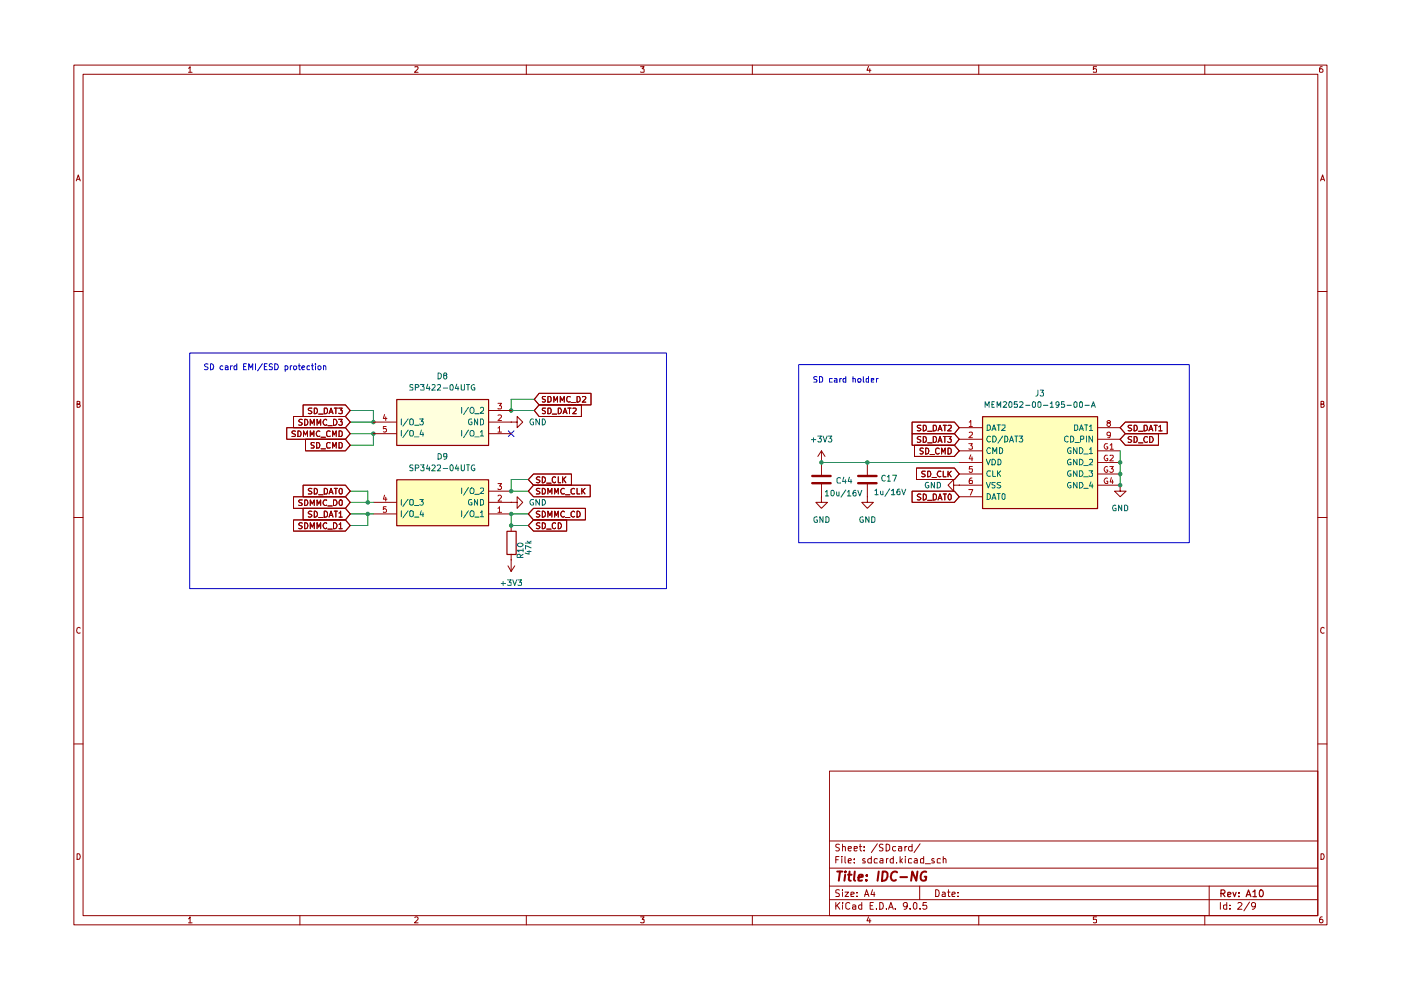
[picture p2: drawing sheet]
(kicad_sch
 (version 20250114)
 (generator "eeschema")
 (generator_version "9.0")
 (paper "A4")
 (title_block
  (title "IDC-NG")
  (rev "A10"))
 (lib_symbols
  (symbol "Device:C"
   (pin_numbers (hide yes))
   (pin_names
    (offset 0.254)) (exclude_from_sim no) (in_bom yes) (on_board yes)
   (property "Reference" "C" (at 0.635 2.54 0) (effects (font (size 1.27 1.27)) (justify left)))
   (property "Value" "C" (at 0.635 -2.54 0) (effects (font (size 1.27 1.27)) (justify left)))
   (property "Footprint" "" (at 0.9652 -3.81 0) (effects (font (size 1.27 1.27)) (hide yes)))
   (property "Datasheet" "~" (at 0 0 0) (effects (font (size 1.27 1.27)) (hide yes)))
   (property "Description" "Unpolarized capacitor" (at 0 0 0) (effects (font (size 1.27 1.27)) (hide yes)))
   (symbol "C_0_1"
    (polyline (pts (xy -2.032 0.762) (xy 2.032 0.762)) (stroke (width 0.508) (type default)) (fill (type none)))
    (polyline (pts (xy -2.032 -0.762) (xy 2.032 -0.762)) (stroke (width 0.508) (type default)) (fill (type none))))
   (symbol "C_1_1"
    (pin passive line (at 0 3.81 270) (length 2.794) (name "~" (effects (font (size 1.27 1.27)))) (number "1" (effects (font (size 1.27 1.27)))))
    (pin passive line (at 0 -3.81 90) (length 2.794) (name "~" (effects (font (size 1.27 1.27)))) (number "2" (effects (font (size 1.27 1.27))))))
   (embedded_fonts no))
  (symbol "Device:R"
   (pin_numbers (hide yes))
   (pin_names
    (offset 0)) (exclude_from_sim no) (in_bom yes) (on_board yes)
   (property "Reference" "R" (at 2.032 0 90) (effects (font (size 1.27 1.27))))
   (property "Value" "R" (at 0 0 90) (effects (font (size 1.27 1.27))))
   (property "Footprint" "" (at -1.778 0 90) (effects (font (size 1.27 1.27)) (hide yes)))
   (property "Datasheet" "~" (at 0 0 0) (effects (font (size 1.27 1.27)) (hide yes)))
   (property "Description" "Resistor" (at 0 0 0) (effects (font (size 1.27 1.27)) (hide yes)))
   (symbol "R_0_1"
    (rectangle (start -1.016 -2.54) (end 1.016 2.54) (stroke (width 0.254) (type default)) (fill (type none))))
   (symbol "R_1_1"
    (pin passive line (at 0 3.81 270) (length 1.27) (name "~" (effects (font (size 1.27 1.27)))) (number "1" (effects (font (size 1.27 1.27)))))
    (pin passive line (at 0 -3.81 90) (length 1.27) (name "~" (effects (font (size 1.27 1.27)))) (number "2" (effects (font (size 1.27 1.27))))))
   (embedded_fonts no))
  (symbol "SDCard_holder:MEM2052-00-195-00-A" (exclude_from_sim no) (in_bom yes) (on_board yes)
   (property "Reference" "J" (at 31.75 7.62 0) (effects (font (size 1.27 1.27)) (justify left top)))
   (property "Value" "MEM2052-00-195-00-A" (at 31.75 5.08 0) (effects (font (size 1.27 1.27)) (justify left top)))
   (property "Footprint" "MEM20520019500A" (at 31.75 -94.92 0) (effects (font (size 1.27 1.27)) (justify left top) (hide yes)))
   (property "Datasheet" "https://gct.co/files/drawings/MEM2052.pdf" (at 31.75 -194.92 0) (effects (font (size 1.27 1.27)) (justify left top) (hide yes)))
   (property "Description" "9 (8 + 1) Position Card Connector Secure Digital - microSD Surface Mount, Right Angle Gold" (at 0 0 0) (effects (font (size 1.27 1.27)) (hide yes)))
   (property "Height" "2.2" (at 31.75 -394.92 0) (effects (font (size 1.27 1.27)) (justify left top) (hide yes)))
   (property "Mouser Part Number" "640-MEM20520019500A" (at 31.75 -494.92 0) (effects (font (size 1.27 1.27)) (justify left top) (hide yes)))
   (property "Mouser Price/Stock" "https://www.mouser.co.uk/ProductDetail/GCT/MEM2052-00-195-00-A?qs=Jm2GQyTW%2Fbh7Ze6LKWKWwA%3D%3D" (at 31.75 -594.92 0) (effects (font (size 1.27 1.27)) (justify left top) (hide yes)))
   (property "Manufacturer_Name" "GCT (GLOBAL CONNECTOR TECHNOLOGY)" (at 31.75 -694.92 0) (effects (font (size 1.27 1.27)) (justify left top) (hide yes)))
   (property "Manufacturer_Part_Number" "MEM2052-00-195-00-A" (at 31.75 -794.92 0) (effects (font (size 1.27 1.27)) (justify left top) (hide yes)))
   (symbol "MEM2052-00-195-00-A_1_1"
    (rectangle (start 5.08 2.54) (end 30.48 -17.78) (stroke (width 0.254) (type default)) (fill (type background)))
    (pin passive line (at 0 0 0) (length 5.08) (name "DAT2" (effects (font (size 1.27 1.27)))) (number "1" (effects (font (size 1.27 1.27)))))
    (pin passive line (at 0 -2.54 0) (length 5.08) (name "CD/DAT3" (effects (font (size 1.27 1.27)))) (number "2" (effects (font (size 1.27 1.27)))))
    (pin passive line (at 0 -5.08 0) (length 5.08) (name "CMD" (effects (font (size 1.27 1.27)))) (number "3" (effects (font (size 1.27 1.27)))))
    (pin passive line (at 0 -7.62 0) (length 5.08) (name "VDD" (effects (font (size 1.27 1.27)))) (number "4" (effects (font (size 1.27 1.27)))))
    (pin passive line (at 0 -10.16 0) (length 5.08) (name "CLK" (effects (font (size 1.27 1.27)))) (number "5" (effects (font (size 1.27 1.27)))))
    (pin passive line (at 0 -12.7 0) (length 5.08) (name "VSS" (effects (font (size 1.27 1.27)))) (number "6" (effects (font (size 1.27 1.27)))))
    (pin passive line (at 0 -15.24 0) (length 5.08) (name "DAT0" (effects (font (size 1.27 1.27)))) (number "7" (effects (font (size 1.27 1.27)))))
    (pin passive line (at 35.56 0 180) (length 5.08) (name "DAT1" (effects (font (size 1.27 1.27)))) (number "8" (effects (font (size 1.27 1.27)))))
    (pin passive line (at 35.56 -2.54 180) (length 5.08) (name "CD_PIN" (effects (font (size 1.27 1.27)))) (number "9" (effects (font (size 1.27 1.27)))))
    (pin passive line (at 35.56 -5.08 180) (length 5.08) (name "GND_1" (effects (font (size 1.27 1.27)))) (number "G1" (effects (font (size 1.27 1.27)))))
    (pin passive line (at 35.56 -7.62 180) (length 5.08) (name "GND_2" (effects (font (size 1.27 1.27)))) (number "G2" (effects (font (size 1.27 1.27)))))
    (pin passive line (at 35.56 -10.16 180) (length 5.08) (name "GND_3" (effects (font (size 1.27 1.27)))) (number "G3" (effects (font (size 1.27 1.27)))))
    (pin passive line (at 35.56 -12.7 180) (length 5.08) (name "GND_4" (effects (font (size 1.27 1.27)))) (number "G4" (effects (font (size 1.27 1.27))))))
   (embedded_fonts no))
  (symbol "TVS Array:SP3422-04UTG" (exclude_from_sim no) (in_bom yes) (on_board yes)
   (property "Reference" "D" (at 26.67 7.62 0) (effects (font (size 1.27 1.27)) (justify left top)))
   (property "Value" "SP3422-04UTG" (at 26.67 5.08 0) (effects (font (size 1.27 1.27)) (justify left top)))
   (property "Footprint" "SP342204UTG" (at 26.67 -94.92 0) (effects (font (size 1.27 1.27)) (justify left top) (hide yes)))
   (property "Datasheet" "https://www.littelfuse.com/media?resourcetype=datasheets&itemid=c0e37064-4c14-4ca3-ae66-fc94f4b4ea0a&filename=littelfuse-tvs-diode-array-sp3422-datasheet" (at 26.67 -194.92 0) (effects (font (size 1.27 1.27)) (justify left top) (hide yes)))
   (property "Description" "16.7V (Typ) Clamp 2A (8/20s) Ipp Tvs Diode Surface Mount 5-DFN (1x0.6)" (at 0 0 0) (effects (font (size 1.27 1.27)) (hide yes)))
   (property "Height" "0.5" (at 26.67 -394.92 0) (effects (font (size 1.27 1.27)) (justify left top) (hide yes)))
   (property "Mouser Part Number" "576-SP3422-04UTG" (at 26.67 -494.92 0) (effects (font (size 1.27 1.27)) (justify left top) (hide yes)))
   (property "Mouser Price/Stock" "https://www.mouser.co.uk/ProductDetail/Littelfuse/SP3422-04UTG?qs=EU6FO9ffTwfAWj9yOPme2w%3D%3D" (at 26.67 -594.92 0) (effects (font (size 1.27 1.27)) (justify left top) (hide yes)))
   (property "Manufacturer_Name" "LITTELFUSE" (at 26.67 -694.92 0) (effects (font (size 1.27 1.27)) (justify left top) (hide yes)))
   (property "Manufacturer_Part_Number" "SP3422-04UTG" (at 26.67 -794.92 0) (effects (font (size 1.27 1.27)) (justify left top) (hide yes)))
   (symbol "SP3422-04UTG_1_1"
    (rectangle (start 5.08 2.54) (end 25.4 -7.62) (stroke (width 0.254) (type default)) (fill (type background)))
    (pin passive line (at 0 0 0) (length 5.08) (name "I/O_1" (effects (font (size 1.27 1.27)))) (number "1" (effects (font (size 1.27 1.27)))))
    (pin passive line (at 0 -2.54 0) (length 5.08) (name "GND" (effects (font (size 1.27 1.27)))) (number "2" (effects (font (size 1.27 1.27)))))
    (pin passive line (at 0 -5.08 0) (length 5.08) (name "I/O_2" (effects (font (size 1.27 1.27)))) (number "3" (effects (font (size 1.27 1.27)))))
    (pin passive line (at 30.48 0 180) (length 5.08) (name "I/O_4" (effects (font (size 1.27 1.27)))) (number "5" (effects (font (size 1.27 1.27)))))
    (pin passive line (at 30.48 -2.54 180) (length 5.08) (name "I/O_3" (effects (font (size 1.27 1.27)))) (number "4" (effects (font (size 1.27 1.27))))))
   (embedded_fonts no))
  (symbol "power:+3V3"
   (power)
   (pin_numbers (hide yes))
   (pin_names
    (offset 0) (hide yes)) (exclude_from_sim no) (in_bom yes) (on_board yes)
   (property "Reference" "#PWR" (at 0 -3.81 0) (effects (font (size 1.27 1.27)) (hide yes)))
   (property "Value" "+3V3" (at 0 3.556 0) (effects (font (size 1.27 1.27))))
   (property "Footprint" "" (at 0 0 0) (effects (font (size 1.27 1.27)) (hide yes)))
   (property "Datasheet" "" (at 0 0 0) (effects (font (size 1.27 1.27)) (hide yes)))
   (property "Description" "Power symbol creates a global label with name \"+3V3\"" (at 0 0 0) (effects (font (size 1.27 1.27)) (hide yes)))
   (symbol "+3V3_0_1"
    (polyline (pts (xy -0.762 1.27) (xy 0 2.54)) (stroke (width 0) (type default)) (fill (type none)))
    (polyline (pts (xy 0 2.54) (xy 0.762 1.27)) (stroke (width 0) (type default)) (fill (type none)))
    (polyline (pts (xy 0 0) (xy 0 2.54)) (stroke (width 0) (type default)) (fill (type none))))
   (symbol "+3V3_1_1"
    (pin power_in line (at 0 0 90) (length 0) (name "~" (effects (font (size 1.27 1.27)))) (number "1" (effects (font (size 1.27 1.27))))))
   (embedded_fonts no))
  (symbol "power:GND"
   (power)
   (pin_numbers (hide yes))
   (pin_names
    (offset 0) (hide yes)) (exclude_from_sim no) (in_bom yes) (on_board yes)
   (property "Reference" "#PWR" (at 0 -6.35 0) (effects (font (size 1.27 1.27)) (hide yes)))
   (property "Value" "GND" (at 0 -3.81 0) (effects (font (size 1.27 1.27))))
   (property "Footprint" "" (at 0 0 0) (effects (font (size 1.27 1.27)) (hide yes)))
   (property "Datasheet" "" (at 0 0 0) (effects (font (size 1.27 1.27)) (hide yes)))
   (property "Description" "Power symbol creates a global label with name \"GND\" , ground" (at 0 0 0) (effects (font (size 1.27 1.27)) (hide yes)))
   (symbol "GND_0_1"
    (polyline (pts (xy 0 0) (xy 0 -1.27) (xy 1.27 -1.27) (xy 0 -2.54) (xy -1.27 -1.27) (xy 0 -1.27)) (stroke (width 0) (type default)) (fill (type none))))
   (symbol "GND_1_1"
    (pin power_in line (at 0 0 270) (length 0) (name "~" (effects (font (size 1.27 1.27)))) (number "1" (effects (font (size 1.27 1.27))))))
   (embedded_fonts no)))
 (rectangle
  (start 170.18 76.2)
  (end 256.54 115.57)
  (stroke (width 0) (type default))
  (fill (type none)))
 (rectangle
  (start 35.56 73.66)
  (end 140.97 125.73)
  (stroke (width 0) (type default))
  (fill (type none)))
 (text "SD card EMI/ESD protection"
  (exclude_from_sim no)
  (at 52.324 76.962 0)
  (effects (font (size 1.27 1.27))))
 (text "SD card holder"
  (exclude_from_sim no)
  (at 180.594 79.756 0)
  (effects (font (size 1.27 1.27))))
 (junction
  (at 106.68 86.36)
  (diameter 0)
  (color 0 0 0 0))
 (junction
  (at 76.2 91.44)
  (diameter 0)
  (color 0 0 0 0))
 (junction
  (at 106.68 109.22)
  (diameter 0)
  (color 0 0 0 0))
 (junction
  (at 74.93 106.68)
  (diameter 0)
  (color 0 0 0 0))
 (junction
  (at 241.3 102.87)
  (diameter 0)
  (color 0 0 0 0))
 (junction
  (at 241.3 100.33)
  (diameter 0)
  (color 0 0 0 0))
 (junction
  (at 175.26 97.79)
  (diameter 0)
  (color 0 0 0 0))
 (junction
  (at 74.93 109.22)
  (diameter 0)
  (color 0 0 0 0))
 (junction
  (at 76.2 88.9)
  (diameter 0)
  (color 0 0 0 0))
 (junction
  (at 106.68 111.76)
  (diameter 0)
  (color 0 0 0 0))
 (junction
  (at 241.3 97.79)
  (diameter 0)
  (color 0 0 0 0))
 (junction
  (at 185.42 97.79)
  (diameter 0)
  (color 0 0 0 0))
 (junction
  (at 106.68 104.14)
  (diameter 0)
  (color 0 0 0 0))
 (no_connect
  (at 106.68 91.44))
 (wire
  (pts (xy 106.68 83.82) (xy 106.68 86.36))
  (stroke (width 0) (type default)))
 (wire
  (pts (xy 106.68 104.14) (xy 110.49 104.14))
  (stroke (width 0) (type default)))
 (wire
  (pts (xy 74.93 109.22) (xy 76.2 109.22))
  (stroke (width 0) (type default)))
 (wire
  (pts (xy 71.12 93.98) (xy 76.2 93.98))
  (stroke (width 0) (type default)))
 (wire
  (pts (xy 71.12 86.36) (xy 76.2 86.36))
  (stroke (width 0) (type default)))
 (wire
  (pts (xy 76.2 86.36) (xy 76.2 88.9))
  (stroke (width 0) (type default)))
 (wire
  (pts (xy 106.68 111.76) (xy 106.68 109.22))
  (stroke (width 0) (type default)))
 (wire
  (pts (xy 110.49 101.6) (xy 106.68 101.6))
  (stroke (width 0) (type default)))
 (wire
  (pts (xy 106.68 109.22) (xy 110.49 109.22))
  (stroke (width 0) (type default)))
 (wire
  (pts (xy 185.42 97.79) (xy 205.74 97.79))
  (stroke (width 0) (type default)))
 (wire
  (pts (xy 175.26 97.79) (xy 185.42 97.79))
  (stroke (width 0) (type default)))
 (wire
  (pts (xy 76.2 93.98) (xy 76.2 91.44))
  (stroke (width 0) (type default)))
 (wire
  (pts (xy 241.3 97.79) (xy 241.3 100.33))
  (stroke (width 0) (type default)))
 (wire
  (pts (xy 71.12 91.44) (xy 76.2 91.44))
  (stroke (width 0) (type default)))
 (wire
  (pts (xy 71.12 104.14) (xy 74.93 104.14))
  (stroke (width 0) (type default)))
 (wire
  (pts (xy 71.12 109.22) (xy 74.93 109.22))
  (stroke (width 0) (type default)))
 (wire
  (pts (xy 71.12 88.9) (xy 76.2 88.9))
  (stroke (width 0) (type default)))
 (wire
  (pts (xy 106.68 86.36) (xy 111.76 86.36))
  (stroke (width 0) (type default)))
 (wire
  (pts (xy 111.76 83.82) (xy 106.68 83.82))
  (stroke (width 0) (type default)))
 (wire
  (pts (xy 71.12 106.68) (xy 74.93 106.68))
  (stroke (width 0) (type default)))
 (wire
  (pts (xy 71.12 111.76) (xy 74.93 111.76))
  (stroke (width 0) (type default)))
 (wire
  (pts (xy 241.3 95.25) (xy 241.3 97.79))
  (stroke (width 0) (type default)))
 (wire
  (pts (xy 106.68 101.6) (xy 106.68 104.14))
  (stroke (width 0) (type default)))
 (wire
  (pts (xy 74.93 111.76) (xy 74.93 109.22))
  (stroke (width 0) (type default)))
 (wire
  (pts (xy 241.3 100.33) (xy 241.3 102.87))
  (stroke (width 0) (type default)))
 (wire
  (pts (xy 74.93 106.68) (xy 76.2 106.68))
  (stroke (width 0) (type default)))
 (wire
  (pts (xy 74.93 104.14) (xy 74.93 106.68))
  (stroke (width 0) (type default)))
 (wire
  (pts (xy 110.49 111.76) (xy 106.68 111.76))
  (stroke (width 0) (type default)))
 (global_label "SDMMC_D1"
  (shape input)
  (at 71.12 111.76 180)
  (fields_autoplaced yes)
  (effects (font (size 1.27 1.27)) (justify right))
  (property "Intersheetrefs" "${INTERSHEET_REFS}" (at 58.0354 111.76 0) (effects (font (size 1.27 1.27)) (justify right) (hide yes))))
 (global_label "SDMMC_D0"
  (shape input)
  (at 71.12 106.68 180)
  (fields_autoplaced yes)
  (effects (font (size 1.27 1.27)) (justify right))
  (property "Intersheetrefs" "${INTERSHEET_REFS}" (at 58.0354 106.68 0) (effects (font (size 1.27 1.27)) (justify right) (hide yes))))
 (global_label "SDMMC_CD"
  (shape input)
  (at 110.49 109.22 0)
  (fields_autoplaced yes)
  (effects (font (size 1.27 1.27)) (justify left))
  (property "Intersheetrefs" "${INTERSHEET_REFS}" (at 123.6351 109.22 0) (effects (font (size 1.27 1.27)) (justify left) (hide yes))))
 (global_label "SD_DAT3"
  (shape input)
  (at 71.12 86.36 180)
  (fields_autoplaced yes)
  (effects (font (size 1.27 1.27)) (justify right))
  (property "Intersheetrefs" "${INTERSHEET_REFS}" (at 60.152 86.36 0) (effects (font (size 1.27 1.27)) (justify right) (hide yes))))
 (global_label "SD_CLK"
  (shape input)
  (at 205.74 100.33 180)
  (fields_autoplaced yes)
  (effects (font (size 1.27 1.27)) (justify right))
  (property "Intersheetrefs" "${INTERSHEET_REFS}" (at 195.7396 100.33 0) (effects (font (size 1.27 1.27)) (justify right) (hide yes))))
 (global_label "SD_CLK"
  (shape input)
  (at 110.49 101.6 0)
  (fields_autoplaced yes)
  (effects (font (size 1.27 1.27)) (justify left))
  (property "Intersheetrefs" "${INTERSHEET_REFS}" (at 120.4904 101.6 0) (effects (font (size 1.27 1.27)) (justify left) (hide yes))))
 (global_label "SD_DAT2"
  (shape input)
  (at 205.74 90.17 180)
  (fields_autoplaced yes)
  (effects (font (size 1.27 1.27)) (justify right))
  (property "Intersheetrefs" "${INTERSHEET_REFS}" (at 194.772 90.17 0) (effects (font (size 1.27 1.27)) (justify right) (hide yes))))
 (global_label "SDMMC_CLK"
  (shape input)
  (at 110.49 104.14 0)
  (fields_autoplaced yes)
  (effects (font (size 1.27 1.27)) (justify left))
  (property "Intersheetrefs" "${INTERSHEET_REFS}" (at 124.6632 104.14 0) (effects (font (size 1.27 1.27)) (justify left) (hide yes))))
 (global_label "SD_DAT2"
  (shape input)
  (at 111.76 86.36 0)
  (fields_autoplaced yes)
  (effects (font (size 1.27 1.27)) (justify left))
  (property "Intersheetrefs" "${INTERSHEET_REFS}" (at 122.728 86.36 0) (effects (font (size 1.27 1.27)) (justify left) (hide yes))))
 (global_label "SD_CD"
  (shape input)
  (at 110.49 111.76 0)
  (fields_autoplaced yes)
  (effects (font (size 1.27 1.27)) (justify left))
  (property "Intersheetrefs" "${INTERSHEET_REFS}" (at 119.4623 111.76 0) (effects (font (size 1.27 1.27)) (justify left) (hide yes))))
 (global_label "SD_DAT3"
  (shape input)
  (at 205.74 92.71 180)
  (fields_autoplaced yes)
  (effects (font (size 1.27 1.27)) (justify right))
  (property "Intersheetrefs" "${INTERSHEET_REFS}" (at 194.772 92.71 0) (effects (font (size 1.27 1.27)) (justify right) (hide yes))))
 (global_label "SD_CMD"
  (shape input)
  (at 71.12 93.98 180)
  (fields_autoplaced yes)
  (effects (font (size 1.27 1.27)) (justify right))
  (property "Intersheetrefs" "${INTERSHEET_REFS}" (at 60.6963 93.98 0) (effects (font (size 1.27 1.27)) (justify right) (hide yes))))
 (global_label "SD_DAT1"
  (shape input)
  (at 241.3 90.17 0)
  (fields_autoplaced yes)
  (effects (font (size 1.27 1.27)) (justify left))
  (property "Intersheetrefs" "${INTERSHEET_REFS}" (at 252.268 90.17 0) (effects (font (size 1.27 1.27)) (justify left) (hide yes))))
 (global_label "SD_DAT0"
  (shape input)
  (at 71.12 104.14 180)
  (fields_autoplaced yes)
  (effects (font (size 1.27 1.27)) (justify right))
  (property "Intersheetrefs" "${INTERSHEET_REFS}" (at 60.152 104.14 0) (effects (font (size 1.27 1.27)) (justify right) (hide yes))))
 (global_label "SD_DAT1"
  (shape input)
  (at 71.12 109.22 180)
  (fields_autoplaced yes)
  (effects (font (size 1.27 1.27)) (justify right))
  (property "Intersheetrefs" "${INTERSHEET_REFS}" (at 60.152 109.22 0) (effects (font (size 1.27 1.27)) (justify right) (hide yes))))
 (global_label "SD_CMD"
  (shape input)
  (at 205.74 95.25 180)
  (fields_autoplaced yes)
  (effects (font (size 1.27 1.27)) (justify right))
  (property "Intersheetrefs" "${INTERSHEET_REFS}" (at 195.3163 95.25 0) (effects (font (size 1.27 1.27)) (justify right) (hide yes))))
 (global_label "SD_CD"
  (shape input)
  (at 241.3 92.71 0)
  (fields_autoplaced yes)
  (effects (font (size 1.27 1.27)) (justify left))
  (property "Intersheetrefs" "${INTERSHEET_REFS}" (at 250.2723 92.71 0) (effects (font (size 1.27 1.27)) (justify left) (hide yes))))
 (global_label "SDMMC_CMD"
  (shape input)
  (at 71.12 91.44 180)
  (fields_autoplaced yes)
  (effects (font (size 1.27 1.27)) (justify right))
  (property "Intersheetrefs" "${INTERSHEET_REFS}" (at 56.5235 91.44 0) (effects (font (size 1.27 1.27)) (justify right) (hide yes))))
 (global_label "SD_DAT0"
  (shape input)
  (at 205.74 105.41 180)
  (fields_autoplaced yes)
  (effects (font (size 1.27 1.27)) (justify right))
  (property "Intersheetrefs" "${INTERSHEET_REFS}" (at 194.772 105.41 0) (effects (font (size 1.27 1.27)) (justify right) (hide yes))))
 (global_label "SDMMC_D3"
  (shape input)
  (at 71.12 88.9 180)
  (fields_autoplaced yes)
  (effects (font (size 1.27 1.27)) (justify right))
  (property "Intersheetrefs" "${INTERSHEET_REFS}" (at 58.0354 88.9 0) (effects (font (size 1.27 1.27)) (justify right) (hide yes))))
 (global_label "SDMMC_D2"
  (shape input)
  (at 111.76 83.82 0)
  (fields_autoplaced yes)
  (effects (font (size 1.27 1.27)) (justify left))
  (property "Intersheetrefs" "${INTERSHEET_REFS}" (at 124.8446 83.82 0) (effects (font (size 1.27 1.27)) (justify left) (hide yes))))
 (netclass_flag ""
  (length 2.54)
  (shape round)
  (at 72.39 104.14 0)
  (fields_autoplaced yes)
  (effects (font (size 1.27 1.27)) (justify left bottom))
  (property "Netclass" "SDIO" (at 73.0885 101.6 0) (effects (font (size 1.27 1.27)) (justify left)))
  (property "Component Class" "" (at -120.65 -3.81 0) (effects (font (size 1.27 1.27)
    (italic yes)))))
 (netclass_flag ""
  (length 2.54)
  (shape round)
  (at 109.22 83.82 0)
  (fields_autoplaced yes)
  (effects (font (size 1.27 1.27)) (justify left bottom))
  (property "Netclass" "SDIO" (at 109.9185 81.28 0) (effects (font (size 1.27 1.27)) (justify left)))
  (property "Component Class" "" (at -83.82 -24.13 0) (effects (font (size 1.27 1.27)
    (italic yes)))))
 (netclass_flag ""
  (length 2.54)
  (shape round)
  (at 74.93 93.98 180)
  (fields_autoplaced yes)
  (effects (font (size 1.27 1.27)) (justify right bottom))
  (property "Netclass" "SDIO" (at 75.6285 96.52 0) (effects (font (size 1.27 1.27)) (justify left)))
  (property "Component Class" "" (at -118.11 -13.97 0) (effects (font (size 1.27 1.27)
    (italic yes)))))
 (netclass_flag ""
  (length 2.54)
  (shape round)
  (at 107.95 104.14 0)
  (fields_autoplaced yes)
  (effects (font (size 1.27 1.27)) (justify left bottom))
  (property "Netclass" "SDIO" (at 108.6485 101.6 0) (effects (font (size 1.27 1.27)) (justify left)))
  (property "Component Class" "" (at -85.09 -3.81 0) (effects (font (size 1.27 1.27)
    (italic yes)))))
 (netclass_flag ""
  (length 2.54)
  (shape round)
  (at 74.93 88.9 0)
  (fields_autoplaced yes)
  (effects (font (size 1.27 1.27)) (justify left bottom))
  (property "Netclass" "SDIO" (at 75.6285 86.36 0) (effects (font (size 1.27 1.27)) (justify left)))
  (property "Component Class" "" (at -118.11 -19.05 0) (effects (font (size 1.27 1.27)
    (italic yes)))))
 (netclass_flag ""
  (length 2.54)
  (shape round)
  (at 73.66 86.36 0)
  (fields_autoplaced yes)
  (effects (font (size 1.27 1.27)) (justify left bottom))
  (property "Netclass" "SDIO" (at 74.3585 83.82 0) (effects (font (size 1.27 1.27)) (justify left)))
  (property "Component Class" "" (at -119.38 -21.59 0) (effects (font (size 1.27 1.27)
    (italic yes)))))
 (netclass_flag ""
  (length 2.54)
  (shape round)
  (at 72.39 109.22 180)
  (fields_autoplaced yes)
  (effects (font (size 1.27 1.27)) (justify right bottom))
  (property "Netclass" "SDIO" (at 73.0885 111.76 0) (effects (font (size 1.27 1.27)) (justify left)))
  (property "Component Class" "" (at -120.65 1.27 0) (effects (font (size 1.27 1.27)
    (italic yes)))))
 (netclass_flag ""
  (length 2.54)
  (shape round)
  (at 73.66 111.76 180)
  (fields_autoplaced yes)
  (effects (font (size 1.27 1.27)) (justify right bottom))
  (property "Netclass" "SDIO" (at 74.3585 114.3 0) (effects (font (size 1.27 1.27)) (justify left)))
  (property "Component Class" "" (at -119.38 3.81 0) (effects (font (size 1.27 1.27)
    (italic yes)))))
 (netclass_flag ""
  (length 2.54)
  (shape round)
  (at 73.66 91.44 180)
  (fields_autoplaced yes)
  (effects (font (size 1.27 1.27)) (justify right bottom))
  (property "Netclass" "SDIO" (at 74.3585 93.98 0) (effects (font (size 1.27 1.27)) (justify left)))
  (property "Component Class" "" (at -119.38 -16.51 0) (effects (font (size 1.27 1.27)
    (italic yes)))))
 (netclass_flag ""
  (length 2.54)
  (shape round)
  (at 107.95 86.36 0)
  (fields_autoplaced yes)
  (effects (font (size 1.27 1.27)) (justify left bottom))
  (property "Netclass" "SDIO" (at 108.6485 83.82 0) (effects (font (size 1.27 1.27)) (justify left)))
  (property "Component Class" "" (at -85.09 -21.59 0) (effects (font (size 1.27 1.27)
    (italic yes)))))
 (netclass_flag ""
  (length 2.54)
  (shape round)
  (at 73.66 106.68 0)
  (fields_autoplaced yes)
  (effects (font (size 1.27 1.27)) (justify left bottom))
  (property "Netclass" "SDIO" (at 74.3585 104.14 0) (effects (font (size 1.27 1.27)) (justify left)))
  (property "Component Class" "" (at -119.38 -1.27 0) (effects (font (size 1.27 1.27)
    (italic yes)))))
 (netclass_flag ""
  (length 2.54)
  (shape round)
  (at 109.22 101.6 0)
  (fields_autoplaced yes)
  (effects (font (size 1.27 1.27)) (justify left bottom))
  (property "Netclass" "SDIO" (at 109.9185 99.06 0) (effects (font (size 1.27 1.27)) (justify left)))
  (property "Component Class" "" (at -83.82 -6.35 0) (effects (font (size 1.27 1.27)
    (italic yes)))))
 (symbol
  (lib_id "power:GND")
  (at 205.74 102.87 270)
  (unit 1)
  (exclude_from_sim no)
  (in_bom yes)
  (on_board yes)
  (dnp no)
  (fields_autoplaced yes)
  (property "Reference" "#PWR046" (at 199.39 102.87 0) (effects (font (size 1.27 1.27)) (hide yes)))
  (property "Value" "GND" (at 201.93 102.8699 90) (effects (font (size 1.27 1.27)) (justify right)))
  (property "Footprint" "" (at 205.74 102.87 0) (effects (font (size 1.27 1.27)) (hide yes)))
  (property "Datasheet" "" (at 205.74 102.87 0) (effects (font (size 1.27 1.27)) (hide yes)))
  (property "Description" "Power symbol creates a global label with name \"GND\" , ground" (at 205.74 102.87 0) (effects (font (size 1.27 1.27)) (hide yes)))
  (pin "1"))
 (symbol
  (lib_id "Device:C")
  (at 185.42 101.6 0)
  (unit 1)
  (exclude_from_sim no)
  (in_bom yes)
  (on_board yes)
  (dnp no)
  (property "Reference" "C17" (at 188.214 101.346 0) (effects (font (size 1.27 1.27)) (justify left)))
  (property "Value" "1u/16V" (at 186.69 104.394 0) (effects (font (size 1.27 1.27)) (justify left)))
  (property "Footprint" "Capacitor_SMD:C_0603_1608Metric" (at 186.3852 105.41 0) (effects (font (size 1.27 1.27)) (hide yes)))
  (property "Datasheet" "https://www.mouser.fr/datasheet/3/508/1/upy-gphc_x5r_4v-to-50v.pdf" (at 185.42 101.6 0) (effects (font (size 1.27 1.27)) (hide yes)))
  (property "Description" "Unpolarized capacitor" (at 185.42 101.6 0) (effects (font (size 1.27 1.27)) (hide yes)))
  (property "Mouser Price/Stock" "https://www.mouser.fr/ProductDetail/YAGEO/CC0603KRX5R6BB105?qs=sGAEpiMZZMuMW9TJLBQkXsl6q5ZT3drfHo%252Bikqx9SE8%3D" (at 185.42 101.6 0) (effects (font (size 1.27 1.27)) (hide yes)))
  (property "Arrow Part Number" "" (at 185.42 101.6 0) (effects (font (size 1.27 1.27)) (hide yes)))
  (property "Arrow Price/Stock" "" (at 185.42 101.6 0) (effects (font (size 1.27 1.27)) (hide yes)))
  (property "Pricep1" "0,086" (at 185.42 101.6 0) (effects (font (size 1.27 1.27)) (hide yes)))
  (property "Pricep10" "0,032" (at 185.42 101.6 0) (effects (font (size 1.27 1.27)) (hide yes)))
  (property "Pricep100" "0,028" (at 185.42 101.6 0) (effects (font (size 1.27 1.27)) (hide yes)))
  (property "Explanation" "" (at 185.42 101.6 0) (effects (font (size 1.27 1.27)) (hide yes)))
  (property "Sim.Device" "" (at 185.42 101.6 0) (effects (font (size 1.27 1.27)) (hide yes)))
  (property "Sim.Pins" "" (at 185.42 101.6 0) (effects (font (size 1.27 1.27)) (hide yes)))
  (pin "1")
  (pin "2"))
 (symbol
  (lib_id "power:GND")
  (at 175.26 105.41 0)
  (unit 1)
  (exclude_from_sim no)
  (in_bom yes)
  (on_board yes)
  (dnp no)
  (fields_autoplaced yes)
  (property "Reference" "#PWR043" (at 175.26 111.76 0) (effects (font (size 1.27 1.27)) (hide yes)))
  (property "Value" "GND" (at 175.26 110.49 0) (effects (font (size 1.27 1.27))))
  (property "Footprint" "" (at 175.26 105.41 0) (effects (font (size 1.27 1.27)) (hide yes)))
  (property "Datasheet" "" (at 175.26 105.41 0) (effects (font (size 1.27 1.27)) (hide yes)))
  (property "Description" "Power symbol creates a global label with name \"GND\" , ground" (at 175.26 105.41 0) (effects (font (size 1.27 1.27)) (hide yes)))
  (pin "1"))
 (symbol
  (lib_id "power:+3V3")
  (at 175.26 97.79 0)
  (unit 1)
  (exclude_from_sim no)
  (in_bom yes)
  (on_board yes)
  (dnp no)
  (fields_autoplaced yes)
  (property "Reference" "#PWR047" (at 175.26 101.6 0) (effects (font (size 1.27 1.27)) (hide yes)))
  (property "Value" "+3V3" (at 175.26 92.71 0) (effects (font (size 1.27 1.27))))
  (property "Footprint" "" (at 175.26 97.79 0) (effects (font (size 1.27 1.27)) (hide yes)))
  (property "Datasheet" "" (at 175.26 97.79 0) (effects (font (size 1.27 1.27)) (hide yes)))
  (property "Description" "Power symbol creates a global label with name \"+3V3\"" (at 175.26 97.79 0) (effects (font (size 1.27 1.27)) (hide yes)))
  (pin "1"))
 (symbol
  (lib_id "power:GND")
  (at 241.3 102.87 0)
  (unit 1)
  (exclude_from_sim no)
  (in_bom yes)
  (on_board yes)
  (dnp no)
  (fields_autoplaced yes)
  (property "Reference" "#PWR045" (at 241.3 109.22 0) (effects (font (size 1.27 1.27)) (hide yes)))
  (property "Value" "GND" (at 241.3 107.95 0) (effects (font (size 1.27 1.27))))
  (property "Footprint" "" (at 241.3 102.87 0) (effects (font (size 1.27 1.27)) (hide yes)))
  (property "Datasheet" "" (at 241.3 102.87 0) (effects (font (size 1.27 1.27)) (hide yes)))
  (property "Description" "Power symbol creates a global label with name \"GND\" , ground" (at 241.3 102.87 0) (effects (font (size 1.27 1.27)) (hide yes)))
  (pin "1"))
 (symbol
  (lib_id "SDCard_holder:MEM2052-00-195-00-A")
  (at 205.74 90.17 0)
  (unit 1)
  (exclude_from_sim no)
  (in_bom yes)
  (on_board yes)
  (dnp no)
  (fields_autoplaced yes)
  (property "Reference" "J3" (at 223.52 82.55 0) (effects (font (size 1.27 1.27))))
  (property "Value" "MEM2052-00-195-00-A" (at 223.52 85.09 0) (effects (font (size 1.27 1.27))))
  (property "Footprint" "MEM20520019500A" (at 237.49 185.09 0) (effects (font (size 1.27 1.27)) (justify left top) (hide yes)))
  (property "Datasheet" "https://gct.co/files/drawings/MEM2052.pdf" (at 237.49 285.09 0) (effects (font (size 1.27 1.27)) (justify left top) (hide yes)))
  (property "Description" "9 (8 + 1) Position Card Connector Secure Digital - microSD Surface Mount, Right Angle Gold" (at 205.74 90.17 0) (effects (font (size 1.27 1.27)) (hide yes)))
  (property "Height" "2.2" (at 237.49 485.09 0) (effects (font (size 1.27 1.27)) (justify left top) (hide yes)))
  (property "Mouser Part Number" "640-MEM20520019500A" (at 237.49 585.09 0) (effects (font (size 1.27 1.27)) (justify left top) (hide yes)))
  (property "Mouser Price/Stock" "https://www.mouser.fr/ProductDetail/GCT/MEM2052-00-195-00-A?qs=Jm2GQyTW%2Fbh7Ze6LKWKWwA%3D%3D" (at 237.49 685.09 0) (effects (font (size 1.27 1.27)) (justify left top) (hide yes)))
  (property "Manufacturer_Name" "GCT (GLOBAL CONNECTOR TECHNOLOGY)" (at 237.49 785.09 0) (effects (font (size 1.27 1.27)) (justify left top) (hide yes)))
  (property "Manufacturer_Part_Number" "MEM2052-00-195-00-A" (at 237.49 885.09 0) (effects (font (size 1.27 1.27)) (justify left top) (hide yes)))
  (property "Arrow Part Number" "" (at 205.74 90.17 0) (effects (font (size 1.27 1.27)) (hide yes)))
  (property "Arrow Price/Stock" "" (at 205.74 90.17 0) (effects (font (size 1.27 1.27)) (hide yes)))
  (property "Pricep1" "0,955" (at 205.74 90.17 0) (effects (font (size 1.27 1.27)) (hide yes)))
  (property "Pricep10" "0,777" (at 205.74 90.17 0) (effects (font (size 1.27 1.27)) (hide yes)))
  (property "Pricep100" "0,634" (at 205.74 90.17 0) (effects (font (size 1.27 1.27)) (hide yes)))
  (property "Explanation" "" (at 205.74 90.17 0) (effects (font (size 1.27 1.27)) (hide yes)))
  (property "Sim.Device" "" (at 205.74 90.17 0) (effects (font (size 1.27 1.27)) (hide yes)))
  (property "Sim.Pins" "" (at 205.74 90.17 0) (effects (font (size 1.27 1.27)) (hide yes)))
  (pin "8")
  (pin "9")
  (pin "G1")
  (pin "5")
  (pin "6")
  (pin "7")
  (pin "1")
  (pin "2")
  (pin "3")
  (pin "4")
  (pin "G2")
  (pin "G3")
  (pin "G4"))
 (symbol
  (lib_id "Device:R")
  (at 106.68 115.57 180)
  (unit 1)
  (exclude_from_sim no)
  (in_bom yes)
  (on_board yes)
  (dnp no)
  (property "Reference" "R10" (at 108.712 115.316 90) (effects (font (size 1.27 1.27)) (justify left)))
  (property "Value" "47k" (at 110.49 114.808 90) (effects (font (size 1.27 1.27)) (justify left)))
  (property "Footprint" "Resistor_SMD:R_0201_0603Metric" (at 108.458 115.57 90) (effects (font (size 1.27 1.27)) (hide yes)))
  (property "Datasheet" "https://www.vishay.com/doc?20131" (at 106.68 115.57 0) (effects (font (size 1.27 1.27)) (hide yes)))
  (property "Description" "Resistor" (at 106.68 115.57 0) (effects (font (size 1.27 1.27)) (hide yes)))
  (property "Arrow Part Number" "" (at 106.68 115.57 90) (effects (font (size 1.27 1.27)) (hide yes)))
  (property "Arrow Price/Stock" "" (at 106.68 115.57 90) (effects (font (size 1.27 1.27)) (hide yes)))
  (property "Mouser Price/Stock" "https://www.mouser.fr/ProductDetail/Vishay/CRCW020147K0FNEDAT?qs=sGAEpiMZZMtlubZbdhIBIKJCwJRiyeoxHEovD%2F4Xg1U%3D" (at 106.68 115.57 90) (effects (font (size 1.27 1.27)) (hide yes)))
  (property "Pricep1" "0,095" (at 106.68 115.57 90) (effects (font (size 1.27 1.27)) (hide yes)))
  (property "Pricep10" "0,028" (at 106.68 115.57 90) (effects (font (size 1.27 1.27)) (hide yes)))
  (property "Pricep100" "0,013" (at 106.68 115.57 90) (effects (font (size 1.27 1.27)) (hide yes)))
  (property "Explanation" "" (at 106.68 115.57 90) (effects (font (size 1.27 1.27)) (hide yes)))
  (property "Sim.Device" "" (at 106.68 115.57 90) (effects (font (size 1.27 1.27)) (hide yes)))
  (property "Sim.Pins" "" (at 106.68 115.57 90) (effects (font (size 1.27 1.27)) (hide yes)))
  (pin "2")
  (pin "1"))
 (symbol
  (lib_id "power:+3V3")
  (at 106.68 119.38 180)
  (unit 1)
  (exclude_from_sim no)
  (in_bom yes)
  (on_board yes)
  (dnp no)
  (fields_autoplaced yes)
  (property "Reference" "#PWR052" (at 106.68 115.57 0) (effects (font (size 1.27 1.27)) (hide yes)))
  (property "Value" "+3V3" (at 106.68 124.46 0) (effects (font (size 1.27 1.27))))
  (property "Footprint" "" (at 106.68 119.38 0) (effects (font (size 1.27 1.27)) (hide yes)))
  (property "Datasheet" "" (at 106.68 119.38 0) (effects (font (size 1.27 1.27)) (hide yes)))
  (property "Description" "Power symbol creates a global label with name \"+3V3\"" (at 106.68 119.38 0) (effects (font (size 1.27 1.27)) (hide yes)))
  (pin "1"))
 (symbol
  (lib_id "power:GND")
  (at 106.68 106.68 90)
  (unit 1)
  (exclude_from_sim no)
  (in_bom yes)
  (on_board yes)
  (dnp no)
  (fields_autoplaced yes)
  (property "Reference" "#PWR050" (at 113.03 106.68 0) (effects (font (size 1.27 1.27)) (hide yes)))
  (property "Value" "GND" (at 110.49 106.6799 90) (effects (font (size 1.27 1.27)) (justify right)))
  (property "Footprint" "" (at 106.68 106.68 0) (effects (font (size 1.27 1.27)) (hide yes)))
  (property "Datasheet" "" (at 106.68 106.68 0) (effects (font (size 1.27 1.27)) (hide yes)))
  (property "Description" "Power symbol creates a global label with name \"GND\" , ground" (at 106.68 106.68 0) (effects (font (size 1.27 1.27)) (hide yes)))
  (pin "1"))
 (symbol
  (lib_id "TVS Array:SP3422-04UTG")
  (at 106.68 109.22 180)
  (unit 1)
  (exclude_from_sim no)
  (in_bom yes)
  (on_board yes)
  (dnp no)
  (fields_autoplaced yes)
  (property "Reference" "D9" (at 91.44 96.52 0) (effects (font (size 1.27 1.27))))
  (property "Value" "SP3422-04UTG" (at 91.44 99.06 0) (effects (font (size 1.27 1.27))))
  (property "Footprint" "SP342204UTG" (at 80.01 14.3 0) (effects (font (size 1.27 1.27)) (justify left top) (hide yes)))
  (property "Datasheet" "https://www.littelfuse.com/media?resourcetype=datasheets&itemid=c0e37064-4c14-4ca3-ae66-fc94f4b4ea0a&filename=littelfuse-tvs-diode-array-sp3422-datasheet" (at 80.01 -85.7 0) (effects (font (size 1.27 1.27)) (justify left top) (hide yes)))
  (property "Description" "16.7V (Typ) Clamp 2A (8/20s) Ipp Tvs Diode Surface Mount 5-DFN (1x0.6)" (at 106.68 109.22 0) (effects (font (size 1.27 1.27)) (hide yes)))
  (property "Height" "0.5" (at 80.01 -285.7 0) (effects (font (size 1.27 1.27)) (justify left top) (hide yes)))
  (property "Mouser Part Number" "576-SP3422-04UTG" (at 80.01 -385.7 0) (effects (font (size 1.27 1.27)) (justify left top) (hide yes)))
  (property "Mouser Price/Stock" "https://www.mouser.co.uk/ProductDetail/Littelfuse/SP3422-04UTG?qs=EU6FO9ffTwfAWj9yOPme2w%3D%3D" (at 80.01 -485.7 0) (effects (font (size 1.27 1.27)) (justify left top) (hide yes)))
  (property "Manufacturer_Name" "LITTELFUSE" (at 80.01 -585.7 0) (effects (font (size 1.27 1.27)) (justify left top) (hide yes)))
  (property "Manufacturer_Part_Number" "SP3422-04UTG" (at 80.01 -685.7 0) (effects (font (size 1.27 1.27)) (justify left top) (hide yes)))
  (property "Pricep1" "0,09" (at 106.68 109.22 90) (effects (font (size 1.27 1.27)) (hide yes)))
  (property "Pricep10" "0,09" (at 106.68 109.22 90) (effects (font (size 1.27 1.27)) (hide yes)))
  (property "Pricep100" "0,09" (at 106.68 109.22 90) (effects (font (size 1.27 1.27)) (hide yes)))
  (pin "1")
  (pin "3")
  (pin "2")
  (pin "5")
  (pin "4"))
 (symbol
  (lib_id "TVS Array:SP3422-04UTG")
  (at 106.68 91.44 180)
  (unit 1)
  (exclude_from_sim no)
  (in_bom yes)
  (on_board yes)
  (dnp no)
  (fields_autoplaced yes)
  (property "Reference" "D8" (at 91.44 78.74 0) (effects (font (size 1.27 1.27))))
  (property "Value" "SP3422-04UTG" (at 91.44 81.28 0) (effects (font (size 1.27 1.27))))
  (property "Footprint" "SP342204UTG" (at 80.01 -3.48 0) (effects (font (size 1.27 1.27)) (justify left top) (hide yes)))
  (property "Datasheet" "https://www.littelfuse.com/media?resourcetype=datasheets&itemid=c0e37064-4c14-4ca3-ae66-fc94f4b4ea0a&filename=littelfuse-tvs-diode-array-sp3422-datasheet" (at 80.01 -103.48 0) (effects (font (size 1.27 1.27)) (justify left top) (hide yes)))
  (property "Description" "16.7V (Typ) Clamp 2A (8/20s) Ipp Tvs Diode Surface Mount 5-DFN (1x0.6)" (at 106.68 91.44 0) (effects (font (size 1.27 1.27)) (hide yes)))
  (property "Height" "0.5" (at 80.01 -303.48 0) (effects (font (size 1.27 1.27)) (justify left top) (hide yes)))
  (property "Mouser Part Number" "576-SP3422-04UTG" (at 80.01 -403.48 0) (effects (font (size 1.27 1.27)) (justify left top) (hide yes)))
  (property "Mouser Price/Stock" "https://www.mouser.co.uk/ProductDetail/Littelfuse/SP3422-04UTG?qs=EU6FO9ffTwfAWj9yOPme2w%3D%3D" (at 80.01 -503.48 0) (effects (font (size 1.27 1.27)) (justify left top) (hide yes)))
  (property "Manufacturer_Name" "LITTELFUSE" (at 80.01 -603.48 0) (effects (font (size 1.27 1.27)) (justify left top) (hide yes)))
  (property "Manufacturer_Part_Number" "SP3422-04UTG" (at 80.01 -703.48 0) (effects (font (size 1.27 1.27)) (justify left top) (hide yes)))
  (property "Pricep1" "0,09" (at 106.68 91.44 90) (effects (font (size 1.27 1.27)) (hide yes)))
  (property "Pricep10" "0,09" (at 106.68 91.44 90) (effects (font (size 1.27 1.27)) (hide yes)))
  (property "Pricep100" "0,09" (at 106.68 91.44 90) (effects (font (size 1.27 1.27)) (hide yes)))
  (pin "1")
  (pin "3")
  (pin "2")
  (pin "5")
  (pin "4"))
 (symbol
  (lib_id "power:GND")
  (at 185.42 105.41 0)
  (unit 1)
  (exclude_from_sim no)
  (in_bom yes)
  (on_board yes)
  (dnp no)
  (fields_autoplaced yes)
  (property "Reference" "#PWR048" (at 185.42 111.76 0) (effects (font (size 1.27 1.27)) (hide yes)))
  (property "Value" "GND" (at 185.42 110.49 0) (effects (font (size 1.27 1.27))))
  (property "Footprint" "" (at 185.42 105.41 0) (effects (font (size 1.27 1.27)) (hide yes)))
  (property "Datasheet" "" (at 185.42 105.41 0) (effects (font (size 1.27 1.27)) (hide yes)))
  (property "Description" "Power symbol creates a global label with name \"GND\" , ground" (at 185.42 105.41 0) (effects (font (size 1.27 1.27)) (hide yes)))
  (pin "1"))
 (symbol
  (lib_id "Device:C")
  (at 175.26 101.6 0)
  (unit 1)
  (exclude_from_sim no)
  (in_bom yes)
  (on_board yes)
  (dnp no)
  (property "Reference" "C44" (at 178.308 101.854 0) (effects (font (size 1.27 1.27)) (justify left)))
  (property "Value" "10u/16V" (at 175.768 104.648 0) (effects (font (size 1.27 1.27)) (justify left)))
  (property "Footprint" "Capacitor_SMD:C_0805_2012Metric" (at 176.2252 105.41 0) (effects (font (size 1.27 1.27)) (hide yes)))
  (property "Datasheet" "https://www.samsungsem.com/resources/file/global/support/product_catalog/MLCC.pdf" (at 175.26 101.6 0) (effects (font (size 1.27 1.27)) (hide yes)))
  (property "Description" "Unpolarized capacitor" (at 175.26 101.6 0) (effects (font (size 1.27 1.27)) (hide yes)))
  (property "Arrow Part Number" "" (at 175.26 101.6 0) (effects (font (size 1.27 1.27)) (hide yes)))
  (property "Arrow Price/Stock" "" (at 175.26 101.6 0) (effects (font (size 1.27 1.27)) (hide yes)))
  (property "Mouser Price/Stock" "https://www.mouser.fr/ProductDetail/Samsung-Electro-Mechanics/CL21A106KOQNNNF?qs=sGAEpiMZZMuMW9TJLBQkXkRIMvNHUNKW6xJYD9BXQk8%3D" (at 175.26 101.6 0) (effects (font (size 1.27 1.27)) (hide yes)))
  (property "Pricep1" "0,086" (at 175.26 101.6 0) (effects (font (size 1.27 1.27)) (hide yes)))
  (property "Pricep10" "0,03" (at 175.26 101.6 0) (effects (font (size 1.27 1.27)) (hide yes)))
  (property "Pricep100" "0,026" (at 175.26 101.6 0) (effects (font (size 1.27 1.27)) (hide yes)))
  (property "Explanation" "" (at 175.26 101.6 0) (effects (font (size 1.27 1.27)) (hide yes)))
  (property "Sim.Device" "" (at 175.26 101.6 0) (effects (font (size 1.27 1.27)) (hide yes)))
  (property "Sim.Pins" "" (at 175.26 101.6 0) (effects (font (size 1.27 1.27)) (hide yes)))
  (pin "1")
  (pin "2"))
 (symbol
  (lib_id "power:GND")
  (at 106.68 88.9 90)
  (unit 1)
  (exclude_from_sim no)
  (in_bom yes)
  (on_board yes)
  (dnp no)
  (fields_autoplaced yes)
  (property "Reference" "#PWR0150" (at 113.03 88.9 0) (effects (font (size 1.27 1.27)) (hide yes)))
  (property "Value" "GND" (at 110.49 88.8999 90) (effects (font (size 1.27 1.27)) (justify right)))
  (property "Footprint" "" (at 106.68 88.9 0) (effects (font (size 1.27 1.27)) (hide yes)))
  (property "Datasheet" "" (at 106.68 88.9 0) (effects (font (size 1.27 1.27)) (hide yes)))
  (property "Description" "Power symbol creates a global label with name \"GND\" , ground" (at 106.68 88.9 0) (effects (font (size 1.27 1.27)) (hide yes)))
  (pin "1")))
